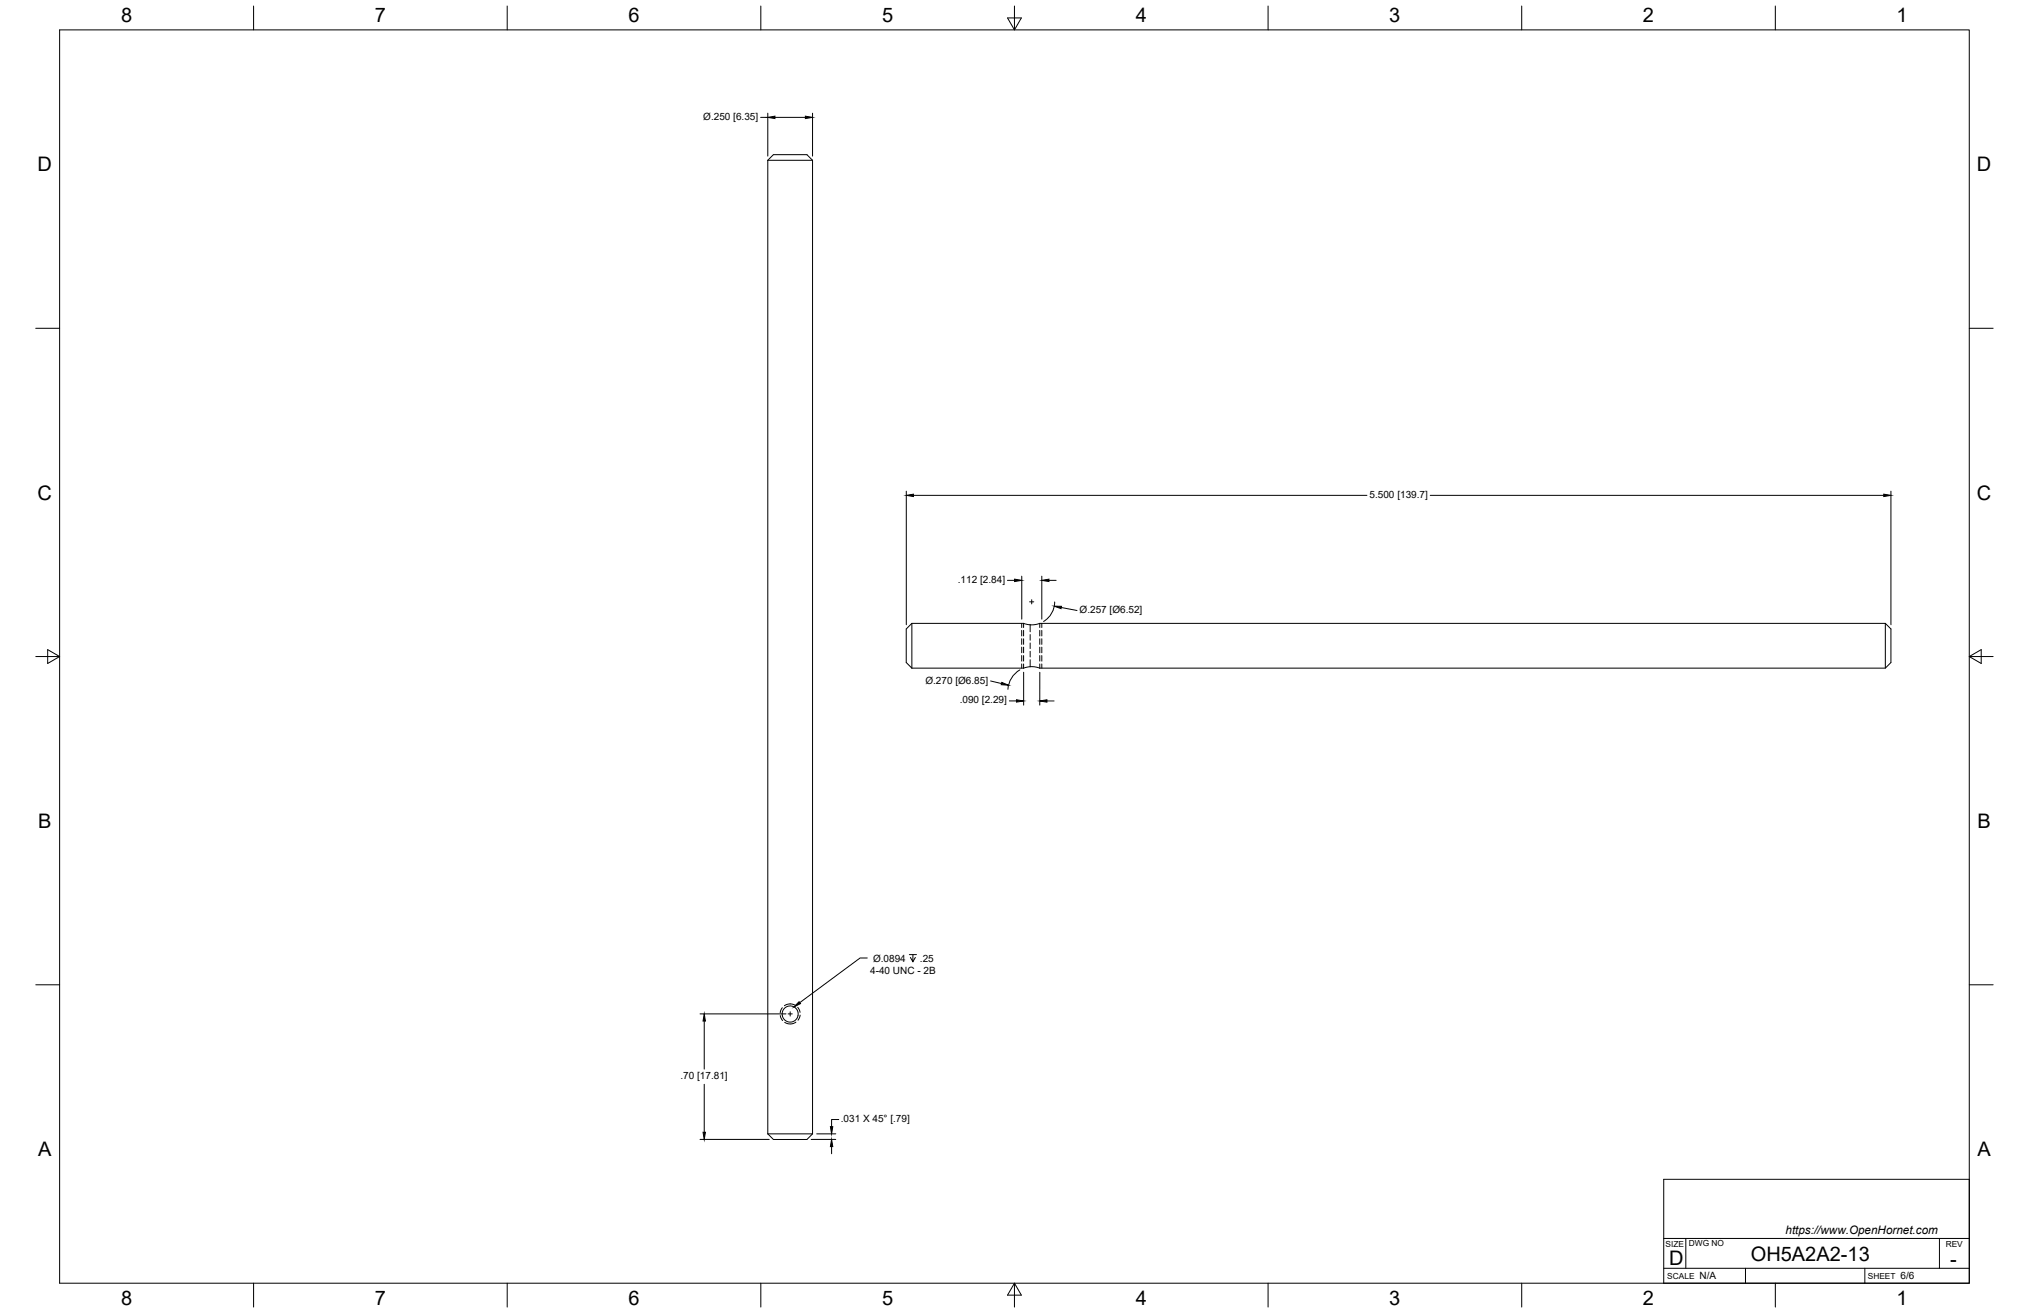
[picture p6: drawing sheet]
<svg xmlns="http://www.w3.org/2000/svg" width="864mm" height="559mm" viewBox="0 0 864 559" stroke-linecap="round" stroke-linejoin="round" font-family="sans-serif">
<!-- layer: Visible -->
<g fill="none" stroke="#000" stroke-width=".43">
<path d="M326.8 68.2h19M326.8 68.2l2.4-2.4h14.3l2.3 2.4v414.4M326.8 68.2v414.4M388.1 265.3h47.6l3.1 .6 3.7-.6h359.9M388.1 265.3v19.1M388.1 265.3l-2.4 2.4v14.3l2.4 2.4M802.4 265.3l2.4 2.4v14.3l-2.4 2.4h-359.9l-3.1-.7-3.7 .7h-47.6M802.4 265.3v19.1M326.8 482.6h19M326.8 482.6l2.4 2.3h14.3l2.3-2.3"/>
<circle cx="336.3" cy="431.5" r="3.4"/>
</g>
<!-- layer: Hidden -->
<g fill="none" stroke="#000" stroke-width=".43">
<path d="M435.7 265.3v1.8M435.7 268.3v2.4M435.7 271.8v2.4M435.7 275.4v2.4M435.7 279v2.4M438.5 265.9v3M438.5 270.1v2.4M438.5 273.6v2.4M438.5 277.2v2.4M442.6 265.3v1.8M442.6 268.3v2.4M442.6 271.8v2.4"/>
<path d="M442.6 275.4v2.4M442.6 279v2.4M435.7 282.6v1.8M438.5 280.8v2.9M442.6 282.6v1.8M332.1 432.2l1 2.1M333 428.9l-.9 2.1M338.6 427.9l-2.4-.7-2.3 .8M338.8 435l-2.4 .8-2.4-.7M339.5 428.7l1 2.1M340.6 432l-1 2.2"/>
</g>
<!-- layer: Hidden Narrow -->
<path d="M434.9 265.3v1.8M434.9 268.3v2.4M434.9 271.8v2.4M434.9 275.4v2.4M434.9 279v2.4M443.4 265.3v1.8M443.4 268.3v2.4M443.4 271.8v2.4M443.4 275.4v2.4M443.4 279v2.4M434.9 282.6v1.8M443.4 282.6v1.8" fill="none" stroke="#000" stroke-width=".43"/>
<!-- layer: Border -->
<g fill="none" stroke="#000" stroke-width=".43">
<path d="M25.4 12.7h812.8v533.4h-812.8zM107.9 2.6v10.1M215.9 2.6v10.1M323.8 2.6v10.1M428.8 7.6h5.9l-2.9 5.1zM431.8 2.6v10.1M539.7 2.6v10.1M647.7 2.6v10.1M755.6 2.6v10.1M15.2 139.7h10.2M838.2 139.7h10.1M15.2 279.4h10.2"/>
<path d="M20.3 276.5l5.1 2.9-5.1 3zM838.2 279.4l5.1-2.9v5.9zM838.2 279.4h10.1M15.2 419.1h10.2M838.2 419.1h10.1M107.9 546.1v10.2M215.9 546.1v10.2M323.8 546.1v10.2M431.8 546.1l2.9 5.1h-5.9zM431.8 546.1v10.2M539.7 546.1v10.2M647.7 546.1v10.2"/>
<path d="M755.6 546.1v10.2"/>
</g>
<!-- layer: Titleblock -->
<path d="M708.1 501.9h130.1v44.2h-130.1zM708.1 539.8h130.1M708.1 527.1h130.1M717.5 527.1v12.7M742.9 539.8v6.3M793.7 539.8v6.3M825.5 527.1v12.7" fill="none" stroke="#000" stroke-width=".43"/>
<!-- layer: Smart Centers -->
<path d="M438.2 256.1h1.8M439.1 255.2v1.8M335.4 431.5h1.8M336.3 430.6v1.8" fill="none" stroke="#000" stroke-width=".43"/>
<!-- layer: FD_Dimensions -->
<g fill="none" stroke="#000" stroke-width=".43">
<path d="M323.7 50h3.1M326.8 48.2v18.2M329.8 50h13M345.8 48.2v18.2M385.7 209v56.9M388.8 210.8h193M608.8 210.8h193M804.8 209v56.9M428.8 247h3M434.9 245.2v18.3M443.4 245.2v18.3M446.5 247h3"/>
<path d="M448.9 256.2a9.8 9.8 0 0 1-4.7 8.3M451.7 258.6l6.7 1.2M421.6 289.8l4.7 1.1M429.6 298.3h3M434.1 285.1a10.3 10.3 0 0 0-5.1 8.3M435.7 286.1v14M442.6 286.1v14M445.6 298.3h3M298 431.5h36.5M299.7 434.6v20.4M299.7 461.5v20.4M357 476.5h-3.1v3"/>
<path d="M298 484.9h29.4M345.2 484.9h10.5M347.6 482.6h8.1M353.9 488v3"/>
</g>
<g fill="#000" stroke="#000" stroke-width=".43">
<path d="M326.8 50l3-.6v1.1zM342.8 49.4l3 .6-3 .5zM385.7 210.8l3.1-.5v1zM801.8 210.3l3 .5-3 .5zM431.8 246.5l3.1 .5-3.1 .5zM443.4 247l3.1-.5v1zM448.7 258h3.1l-.2 1zM426.4 290.4l2.8 1.2-3.1-.2zM432.6 297.8l3.1 .5-3.1 .5zM442.6 298.3l3-.5v1zM299.7 431.5l.5 3.1h-1zM353.4 479.5h1.1l-.6 3.1z"/>
<path d="M299.2 481.9h1l-.5 3zM353.9 484.9l.6 3.1h-1.1z"/>
</g>
<!-- layer: Hole Notes -->
<path d="M369.1 407.7h-3l-25.7 19M387 406.3h3.1M388.6 406.3v3l-1.1-1.8M389.6 407.5l-1 1.8" fill="none" stroke="#000" stroke-width=".43"/>
<path d="M340.1 426.3l.6 .8-2.7 1.4z" fill="#000" stroke="#000" stroke-width=".43"/>
<g font-size="8.5">
<text x="51.6" y="9.4">8</text>
<text x="159.5" y="9.4">7</text>
<text x="267.5" y="9.4">6</text>
<text x="375.4" y="9.3">5</text>
<text x="483.4" y="9.4">4</text>
<text x="591.3" y="9.4">3</text>
<text x="699.3" y="9.4">2</text>
<text x="807.2" y="9.4">1</text>
<text x="16" y="72.9">D</text>
<text x="841.4" y="72.9">D</text>
<text x="16" y="212.6">C</text>
<text x="841.4" y="212.6">C</text>
<text x="16.2" y="352.3">B</text>
<text x="841.7" y="352.3">B</text>
<text x="16.2" y="492">A</text>
<text x="841.7" y="492">A</text>
<text x="710.4" y="538.4">D</text>
<text x="745.2" y="536.7">OH5A2A2-13</text>
<text x="830.1" y="538.8">-</text>
<text x="51.6" y="555.5">8</text>
<text x="159.5" y="555.5">7</text>
<text x="267.5" y="555.5">6</text>
<text x="375.4" y="555.4">5</text>
<text x="483.4" y="555.5">4</text>
<text x="591.3" y="555.5">3</text>
<text x="699.3" y="555.5">2</text>
<text x="807.2" y="555.5">1</text>
</g>
<text font-size="5" x="760" y="525.2">https://www.OpenHornet.com</text>
<g font-size="4.3">
<text x="299.3" y="51.1">Ø.250 [6.35]</text>
<text x="582.9" y="211.9">5.500 [139.7]</text>
<text x="407.7" y="248.1">.112 [2.84]</text>
<text x="459.5" y="260.9">Ø.257 [Ø6.52]</text>
<text x="393.9" y="290.9">Ø.270 [Ø6.85]</text>
<text x="408.5" y="299.4">.090 [2.29]</text>
<text x="371.6" y="409.3">Ø.0894</text>
<text x="391.5" y="409.3">.25</text>
<text x="370.4" y="414.4">4-40 UNC - 2B</text>
<text x="289.6" y="459.3">.70 [17.81]</text>
<text x="357.9" y="477.6">.031 X 45° [.79]</text>
<text x="723.4" y="544.5">N/A</text>
<text x="809" y="544.5">6/6</text>
</g>
<g font-size="3.5">
<text x="708.9" y="530.9">SIZE</text>
<text x="718.9" y="530.5">DWG NO</text>
<text x="828.2" y="530.9">REV</text>
<text x="709.6" y="544.2">SCALE</text>
<text x="795" y="544.2">SHEET</text>
</g>
</svg>
